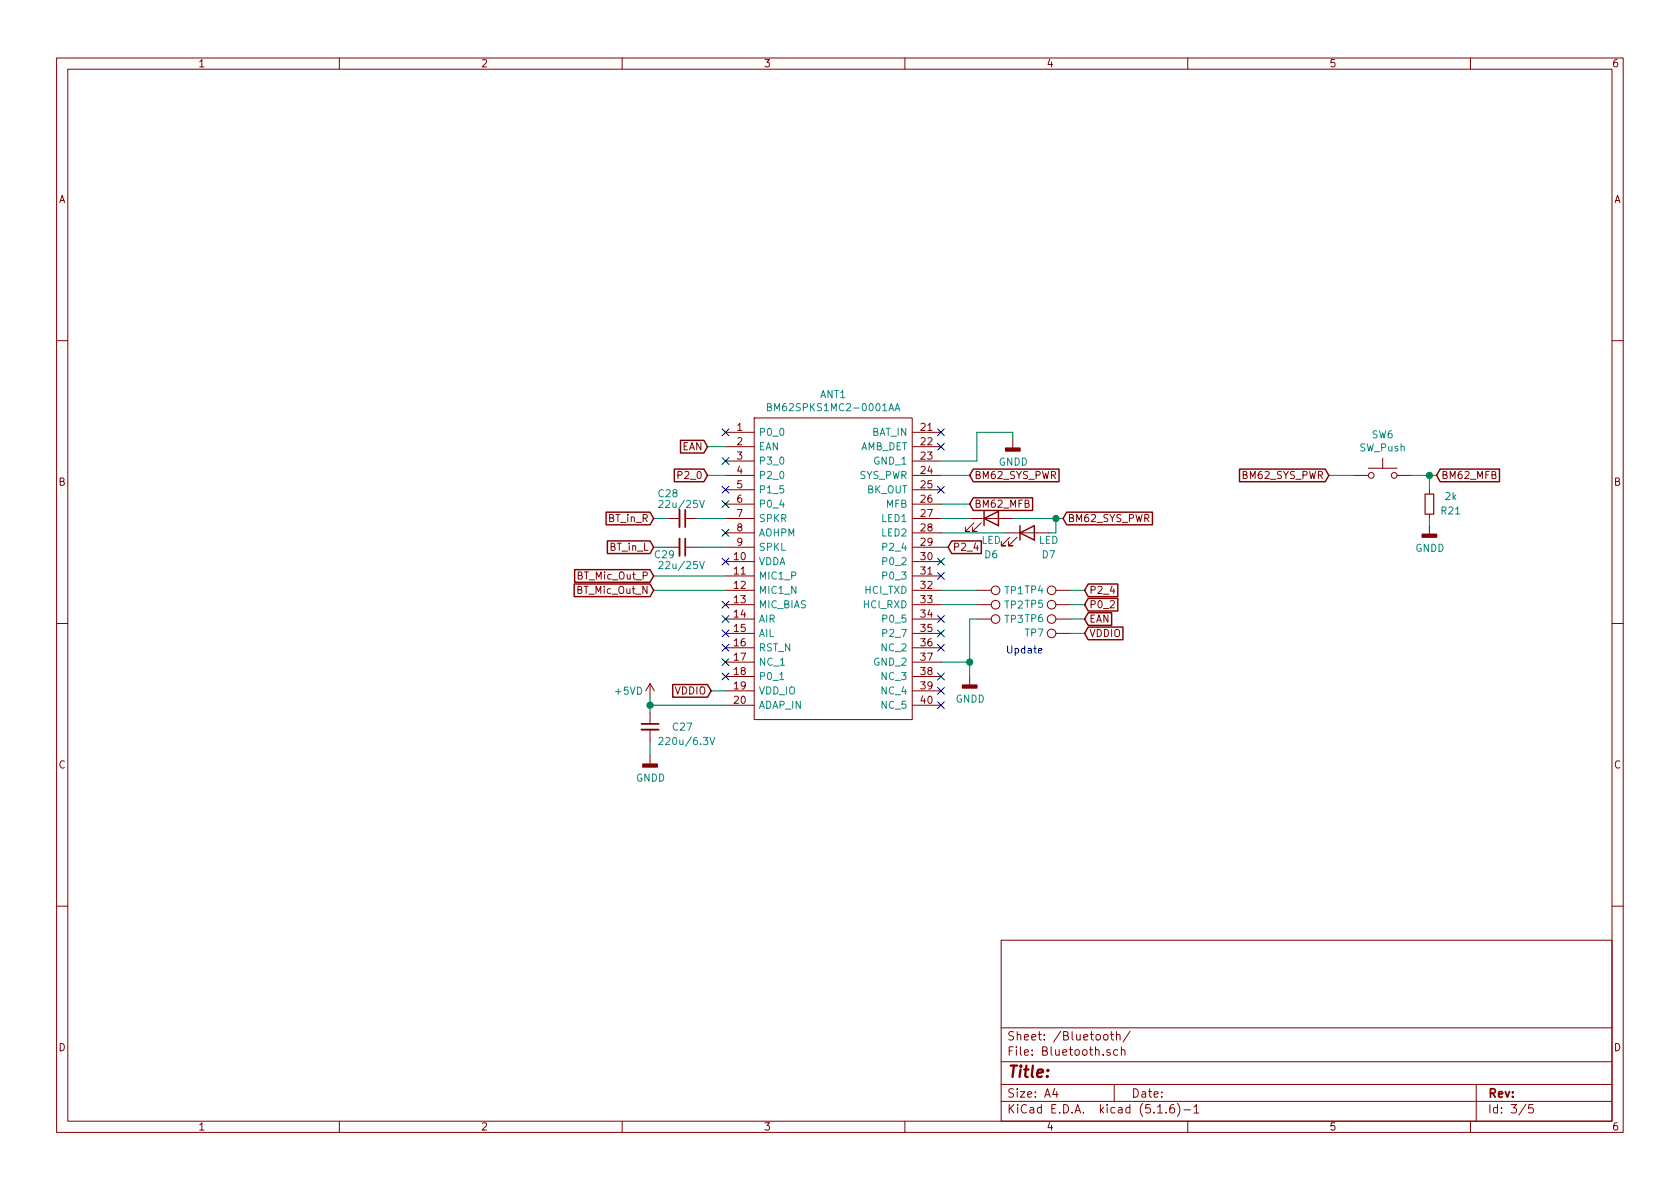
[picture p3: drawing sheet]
EESchema Schematic File Version 4
EELAYER 30 0
EELAYER END
$Descr A4 11693 8268
encoding utf-8
Sheet 3 5
Title ""
Date ""
Rev ""
Comp ""
Comment1 ""
Comment2 ""
Comment3 ""
Comment4 ""
$EndDescr
$Comp
L SamacSys_Parts:BM62SPKS1MC2-0001AA ANT1
U 1 1
P 5050 3000
F 0 "ANT1" H 5800 3265 50  0000 C CNN
F 1 "BM62SPKS1MC2-0001AA" H 5800 3174 50  0000 C CNN
F 2 "toripoyo:BM62" H 6400 3100 50  0001 L CNN
F 3 "http://ww1.microchip.com/downloads/en/DeviceDoc/60001403A.pdf" H 6400 3000 50  0001 L CNN
F 4 "Bluetooth / 802.15.1 Modules BT4.2 Stereo w BLE Flash, Class-2" H 6400 2900 50  0001 L CNN "Description"
F 5 "" H 6400 2800 50  0001 L CNN "Height"
F 6 "Microchip" H 6400 2700 50  0001 L CNN "Manufacturer_Name"
F 7 "BM62SPKS1MC2-0001AA" H 6400 2600 50  0001 L CNN "Manufacturer_Part_Number"
F 8 "BM62SPKS1MC2-0001AA" H 6400 2500 50  0001 L CNN "Arrow Part Number"
F 9 "https://www.arrow.com/en/products/bm62spks1mc2-0001aa/microchip-technology" H 6400 2400 50  0001 L CNN "Arrow Price/Stock"
F 10 "579-62SPKS1MC20001AA" H 6400 2300 50  0001 L CNN "Mouser Part Number"
F 11 "https://www.mouser.co.uk/ProductDetail/Microchip-Technology/BM62SPKS1MC2-0001AA?qs=41NYZ3YTmyrkOSf%2F53hmPw%3D%3D" H 6400 2200 50  0001 L CNN "Mouser Price/Stock"
	1    5050 3000
	1    0    0    -1  
$EndComp
Text GLabel 4550 3800 0    50   Input ~ 0
BT_in_L
Text GLabel 4550 3600 0    50   Input ~ 0
BT_in_R
$Comp
L power:+5VD #PWR?
U 1 1
P 4525 4850
AR Path="/5EE15687/5EEA5FCE" Ref="#PWR?"  Part="1" 
AR Path="/5F64C24C/5EEA5FCE" Ref="#PWR043"  Part="1" 
F 0 "#PWR043" H 4525 4700 50  0001 C CNN
F 1 "+5VD" H 4375 4900 50  0000 C CNN
F 2 "" H 4525 4850 50  0001 C CNN
F 3 "" H 4525 4850 50  0001 C CNN
	1    4525 4850
	1    0    0    -1  
$EndComp
Wire Wire Line
	5050 4900 4525 4900
Wire Wire Line
	4525 4850 4525 4900
Wire Wire Line
	4525 4900 4525 4950
Connection ~ 4525 4900
$Comp
L Device:LED D6
U 1 1
P 6900 3600
F 0 "D6" H 6900 3350 50  0000 C CNN
F 1 "LED" H 6900 3450 50  0000 C CNN
F 2 "LED_SMD:LED_0603_1608Metric_Pad1.05x0.95mm_HandSolder" H 6900 3600 50  0001 C CNN
F 3 "~" H 6900 3600 50  0001 C CNN
	1    6900 3600
	1    0    0    -1  
$EndComp
$Comp
L Device:LED D7
U 1 1
P 7150 3700
F 0 "D7" H 7300 3550 50  0000 C CNN
F 1 "LED" H 7300 3650 50  0000 C CNN
F 2 "LED_SMD:LED_0603_1608Metric_Pad1.05x0.95mm_HandSolder" H 7150 3700 50  0001 C CNN
F 3 "~" H 7150 3700 50  0001 C CNN
	1    7150 3700
	1    0    0    -1  
$EndComp
Wire Wire Line
	6750 3600 6550 3600
Wire Wire Line
	6550 3700 7000 3700
Wire Wire Line
	4850 3800 5050 3800
Wire Wire Line
	4850 3600 5050 3600
Wire Wire Line
	4650 3600 4550 3600
Wire Wire Line
	4550 3800 4650 3800
Wire Wire Line
	6750 4700 6750 4600
Wire Wire Line
	6750 4600 6550 4600
Wire Wire Line
	6550 4100 6800 4100
Wire Wire Line
	7050 3050 7050 3000
Wire Wire Line
	7050 3000 6800 3000
Wire Wire Line
	6800 3000 6800 3200
Wire Wire Line
	6800 3200 6550 3200
NoConn ~ 5050 3000
NoConn ~ 5050 3400
NoConn ~ 5050 3500
NoConn ~ 5050 3700
NoConn ~ 5050 3900
NoConn ~ 5050 4200
NoConn ~ 5050 4500
NoConn ~ 5050 4600
NoConn ~ 5050 4700
NoConn ~ 6550 4700
NoConn ~ 6550 4800
NoConn ~ 6550 4900
NoConn ~ 6550 4500
NoConn ~ 6550 4400
NoConn ~ 6550 4300
NoConn ~ 6550 4000
NoConn ~ 6550 3400
NoConn ~ 6550 3100
NoConn ~ 6550 3000
Text Notes 7000 4550 0    50   ~ 0
Update
$Comp
L Device:R_Small R21
U 1 1
P 9950 3500
F 0 "R21" H 9800 3550 50  0000 C CNN
F 1 "2k" H 9800 3450 50  0000 C CNN
F 2 "Resistor_SMD:R_0603_1608Metric_Pad1.05x0.95mm_HandSolder" H 9950 3500 50  0001 C CNN
F 3 "~" H 9950 3500 50  0001 C CNN
	1    9950 3500
	-1   0    0    1   
$EndComp
Text GLabel 6750 3500 2    50   Input ~ 0
BM62_MFB
Wire Wire Line
	6750 3500 6550 3500
Text GLabel 6750 3300 2    50   Input ~ 0
BM62_SYS_PWR
Wire Wire Line
	6750 3300 6550 3300
Text GLabel 7400 3600 2    50   Input ~ 0
BM62_SYS_PWR
Wire Wire Line
	7400 3600 7350 3600
Wire Wire Line
	7300 3700 7350 3700
Wire Wire Line
	7350 3700 7350 3600
Connection ~ 7350 3600
Wire Wire Line
	7350 3600 7050 3600
Text GLabel 10000 3300 2    50   Input ~ 0
BM62_MFB
Text GLabel 9250 3300 0    50   Input ~ 0
BM62_SYS_PWR
Wire Wire Line
	10000 3300 9950 3300
Connection ~ 9950 3300
Wire Wire Line
	9950 3400 9950 3300
Wire Wire Line
	9950 3600 9950 3650
$Comp
L Device:C_Small C?
U 1 1
P 4525 5050
AR Path="/5F52E8E7" Ref="C?"  Part="1" 
AR Path="/5EF8073C/5F52E8E7" Ref="C?"  Part="1" 
AR Path="/5F64C24C/5F52E8E7" Ref="C27"  Part="1" 
F 0 "C27" H 4675 5050 50  0000 L CNN
F 1 "220u/6.3V" H 4575 4950 50  0000 L CNN
F 2 "Capacitor_SMD:C_1210_3225Metric_Pad1.42x2.65mm_HandSolder" H 4525 5050 50  0001 C CNN
F 3 "~" H 4525 5050 50  0001 C CNN
	1    4525 5050
	1    0    0    -1  
$EndComp
$Comp
L Device:C_Small C?
U 1 1
P 4750 3800
AR Path="/5F532E51" Ref="C?"  Part="1" 
AR Path="/5EF8073C/5F532E51" Ref="C?"  Part="1" 
AR Path="/5F64C24C/5F532E51" Ref="C29"  Part="1" 
F 0 "C29" V 4800 3600 50  0000 L CNN
F 1 "22u/25V" V 4875 3625 50  0000 L CNN
F 2 "Capacitor_SMD:C_0805_2012Metric_Pad1.15x1.40mm_HandSolder" H 4750 3800 50  0001 C CNN
F 3 "~" H 4750 3800 50  0001 C CNN
	1    4750 3800
	0    1    1    0   
$EndComp
$Comp
L Device:C_Small C?
U 1 1
P 4750 3600
AR Path="/5F53311B" Ref="C?"  Part="1" 
AR Path="/5EF8073C/5F53311B" Ref="C?"  Part="1" 
AR Path="/5F64C24C/5F53311B" Ref="C28"  Part="1" 
F 0 "C28" V 4575 3425 50  0000 L CNN
F 1 "22u/25V" V 4650 3425 50  0000 L CNN
F 2 "Capacitor_SMD:C_0805_2012Metric_Pad1.15x1.40mm_HandSolder" H 4750 3600 50  0001 C CNN
F 3 "~" H 4750 3600 50  0001 C CNN
	1    4750 3600
	0    1    1    0   
$EndComp
Wire Wire Line
	4525 5150 4525 5250
Text GLabel 4550 4000 0    50   Input ~ 0
BT_Mic_Out_P
Wire Wire Line
	5050 4000 4550 4000
Text GLabel 4550 4100 0    50   Input ~ 0
BT_Mic_Out_N
Wire Wire Line
	5050 4100 4550 4100
NoConn ~ 5050 4300
NoConn ~ 5050 4400
$Comp
L power:GNDD #PWR049
U 1 1
P 9950 3650
F 0 "#PWR049" H 9950 3400 50  0001 C CNN
F 1 "GNDD" H 9954 3495 50  0000 C CNN
F 2 "" H 9950 3650 50  0001 C CNN
F 3 "" H 9950 3650 50  0001 C CNN
	1    9950 3650
	1    0    0    -1  
$EndComp
$Comp
L power:GNDD #PWR047
U 1 1
P 6750 4700
F 0 "#PWR047" H 6750 4450 50  0001 C CNN
F 1 "GNDD" H 6754 4545 50  0000 C CNN
F 2 "" H 6750 4700 50  0001 C CNN
F 3 "" H 6750 4700 50  0001 C CNN
	1    6750 4700
	1    0    0    -1  
$EndComp
$Comp
L power:GNDD #PWR048
U 1 1
P 7050 3050
F 0 "#PWR048" H 7050 2800 50  0001 C CNN
F 1 "GNDD" H 7054 2895 50  0000 C CNN
F 2 "" H 7050 3050 50  0001 C CNN
F 3 "" H 7050 3050 50  0001 C CNN
	1    7050 3050
	1    0    0    -1  
$EndComp
$Comp
L power:GNDD #PWR046
U 1 1
P 4525 5250
F 0 "#PWR046" H 4525 5000 50  0001 C CNN
F 1 "GNDD" H 4529 5095 50  0000 C CNN
F 2 "" H 4525 5250 50  0001 C CNN
F 3 "" H 4525 5250 50  0001 C CNN
	1    4525 5250
	1    0    0    -1  
$EndComp
$Comp
L Switch:SW_Push SW6
U 1 1
P 9625 3300
F 0 "SW6" H 9625 3585 50  0000 C CNN
F 1 "SW_Push" H 9625 3494 50  0000 C CNN
F 2 "Button_Switch_THT:SW_PUSH_6mm" H 9625 3500 50  0001 C CNN
F 3 "~" H 9625 3500 50  0001 C CNN
	1    9625 3300
	1    0    0    -1  
$EndComp
Wire Wire Line
	9825 3300 9950 3300
Wire Wire Line
	9250 3300 9425 3300
NoConn ~ 5050 3200
Text GLabel 4925 3100 0    50   Input ~ 0
EAN
Wire Wire Line
	4925 3100 5050 3100
Text GLabel 7550 4300 2    50   Input ~ 0
EAN
Wire Wire Line
	7550 4300 7450 4300
Text GLabel 6600 3800 2    50   Input ~ 0
P2_4
Text GLabel 4925 3300 0    50   Input ~ 0
P2_0
Wire Wire Line
	5050 3300 4925 3300
Text GLabel 7550 4200 2    50   Input ~ 0
P0_2
Wire Wire Line
	6600 3800 6550 3800
NoConn ~ 6550 3900
Text GLabel 7550 4100 2    50   Input ~ 0
P2_4
Wire Wire Line
	7550 4100 7450 4100
Wire Wire Line
	7550 4200 7450 4200
Text GLabel 4950 4800 0    50   Input ~ 0
VDDIO
Wire Wire Line
	4950 4800 5050 4800
Text GLabel 7550 4400 2    50   Input ~ 0
VDDIO
Wire Wire Line
	7550 4400 7450 4400
$Comp
L Connector:TestPoint TP1
U 1 1
P 6800 4100
F 0 "TP1" V 6800 4288 50  0000 L CNN
F 1 "TestPoint" V 6845 4288 50  0001 L CNN
F 2 "TestPoint:TestPoint_Pad_D1.0mm" H 7000 4100 50  0001 C CNN
F 3 "~" H 7000 4100 50  0001 C CNN
	1    6800 4100
	0    1    1    0   
$EndComp
Wire Wire Line
	6800 4200 6550 4200
$Comp
L Connector:TestPoint TP2
U 1 1
P 6800 4200
F 0 "TP2" V 6800 4388 50  0000 L CNN
F 1 "TestPoint" V 6845 4388 50  0001 L CNN
F 2 "TestPoint:TestPoint_Pad_D1.0mm" H 7000 4200 50  0001 C CNN
F 3 "~" H 7000 4200 50  0001 C CNN
	1    6800 4200
	0    1    1    0   
$EndComp
$Comp
L Connector:TestPoint TP3
U 1 1
P 6800 4300
F 0 "TP3" V 6800 4488 50  0000 L CNN
F 1 "TestPoint" V 6845 4488 50  0001 L CNN
F 2 "TestPoint:TestPoint_Pad_D1.0mm" H 7000 4300 50  0001 C CNN
F 3 "~" H 7000 4300 50  0001 C CNN
	1    6800 4300
	0    1    1    0   
$EndComp
Wire Wire Line
	6750 4600 6750 4300
Wire Wire Line
	6750 4300 6800 4300
Connection ~ 6750 4600
$Comp
L Connector:TestPoint TP4
U 1 1
P 7450 4100
F 0 "TP4" V 7450 4350 50  0000 C CNN
F 1 "TestPoint" V 7495 4288 50  0001 L CNN
F 2 "TestPoint:TestPoint_Pad_D1.0mm" H 7650 4100 50  0001 C CNN
F 3 "~" H 7650 4100 50  0001 C CNN
	1    7450 4100
	0    -1   -1   0   
$EndComp
$Comp
L Connector:TestPoint TP5
U 1 1
P 7450 4200
F 0 "TP5" V 7450 4450 50  0000 C CNN
F 1 "TestPoint" V 7495 4388 50  0001 L CNN
F 2 "TestPoint:TestPoint_Pad_D1.0mm" H 7650 4200 50  0001 C CNN
F 3 "~" H 7650 4200 50  0001 C CNN
	1    7450 4200
	0    -1   -1   0   
$EndComp
$Comp
L Connector:TestPoint TP6
U 1 1
P 7450 4300
F 0 "TP6" V 7450 4550 50  0000 C CNN
F 1 "TestPoint" V 7495 4488 50  0001 L CNN
F 2 "TestPoint:TestPoint_Pad_D1.0mm" H 7650 4300 50  0001 C CNN
F 3 "~" H 7650 4300 50  0001 C CNN
	1    7450 4300
	0    -1   -1   0   
$EndComp
$Comp
L Connector:TestPoint TP7
U 1 1
P 7450 4400
F 0 "TP7" V 7450 4650 50  0000 C CNN
F 1 "TestPoint" V 7495 4588 50  0001 L CNN
F 2 "TestPoint:TestPoint_Pad_D1.0mm" H 7650 4400 50  0001 C CNN
F 3 "~" H 7650 4400 50  0001 C CNN
	1    7450 4400
	0    -1   -1   0   
$EndComp
$EndSCHEMATC
